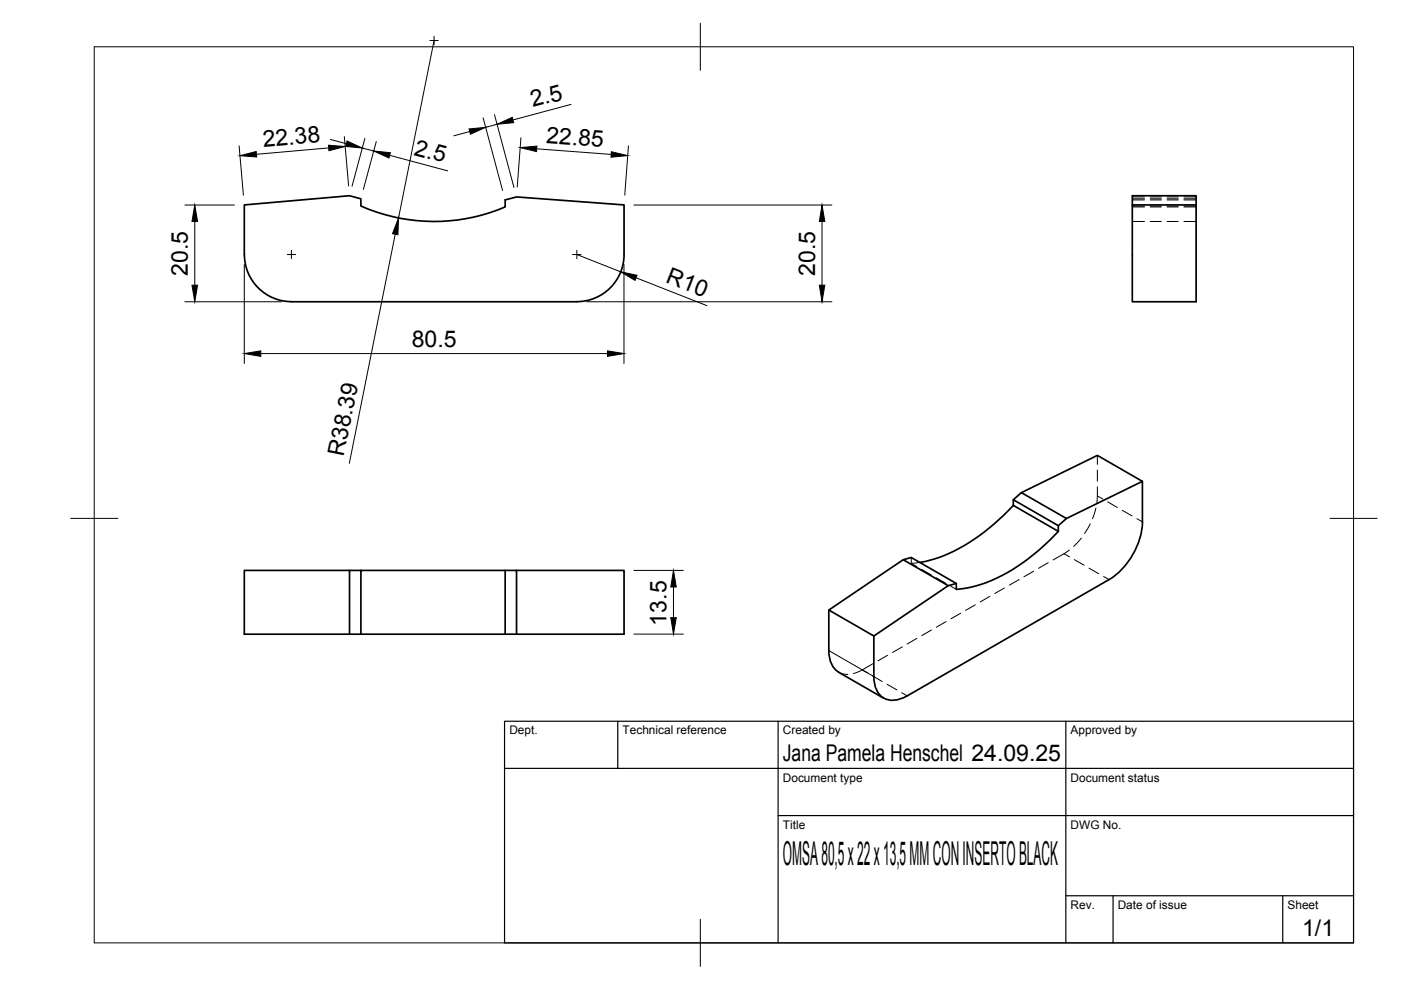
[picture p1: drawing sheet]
<svg xmlns="http://www.w3.org/2000/svg" width="297mm" height="210mm" viewBox="0 0 297 210" stroke-linecap="round" stroke-linejoin="round" font-family="sans-serif">
<!-- layer: Visible -->
<g fill="none" stroke="#000" stroke-width=".36">
<path d="M51.8 54v-10.6l22.3-1.9 2.4 .7v1.5a38.3 38.3 0 0 0 30.6 .2v-1.5l2.4-.6 22.8 1.6v10.6a10 10 0 0 1-10 10M51.8 54a10 10 0 0 0 10 10h60.5M240.1 43.4v-1.9h13.5v22.5h-13.5v-20.6h13.5M191.5 118.7l-15.8 10.6 9.6 5.5M214.8 107.2l9.6 5.5a39.6 39.6 0 0 1-17.5 11.5l-2.1 .5-2 .3v-1.3l-9.6-5.5-1.7 .5 9.5 5.5M214.8 107.2a39.5 39.5 0 0 1-17.8 11.6l-2 .4M214.8 106v1.2M224.4 111.5v1.2M226.1 109.9l-9.5-5.4-1.8 1.5 9.6 5.5M242.2 110.7v-8.6l-16.1 7.8-1.7 1.6M242.2 102.1l-9.5-5.5-16.1 7.9M242.2 110.6a15.6 15.6 0 0 1-7 12.3l-42.9 24.6"/>
<path d="M74.1 120.9h-22.3v13.6h24.7v-13.6h30.6M76.5 134.5h30.6M76.5 120.9h-2.4v13.6M107.1 134.5v-13.6h2.4v13.6M109.5 120.9h22.8v13.6h-25.2M175.7 129.3v8.6a5 5 0 0 0 2.1 4.6M202.8 123.7l-1.8 .5-15.7 10.6v8.6a4.6 4.6 0 0 0 3.2 5 5.8 5.8 0 0 0 3.9-.9M177.8 142.5l9.5 5.5"/>
</g>
<!-- layer: Hidden -->
<g fill="none" stroke="#000" stroke-width=".21">
<path d="M240.1 43.9h2.6M240.1 43.7h2.6M240.1 42.2h2.6M240.1 41.8h2.6M240.1 42.4h2.6M240.1 47h2.6M243.9 43.9h2.3M243.9 43.7h2.3M243.9 42.2h2.3M243.9 41.8h2.3M243.9 42.4h2.3M243.9 47h2.3"/>
<path d="M247.4 43.9h2.4M247.4 43.7h2.4M247.4 42.2h2.4M247.4 41.8h2.4M247.4 42.4h2.4M247.4 47h2.4M251 43.9h2.6M251 43.7h2.6M251 42.2h2.6M251 41.8h2.6M251 42.4h2.6M251 47h2.6"/>
<path d="M232.7 96.6v1.9M232.7 99.7v2.3M193.2 118.2v1.3l1.2 .6M195 119.2l-1.8 .3M222.2 119.3l-2 1.2M226.7 116.6l-3.4 2.1M229.3 114.1l-1.7 1.7M231.1 111.1l-1.1 2M232.3 107.7l-.7 2.3M232.7 103.2l-.1 3.3M188.2 138.9l-2.1 1.2M191.3 137.2l-2.1 1.1"/>
<path d="M194.4 135.4l-2.1 1.2M195.4 120.7l2.1 1.2M197.5 133.6l-2.1 1.2M198.5 122.5l2.1 1.2M200.6 131.8l-2.1 1.2M201.6 124.3l1.2 .7M203.7 130l-2.1 1.2M206.8 128.2l-2.1 1.2M209.9 126.4l-2.1 1.2M213 124.7l-2.1 1.1M216.1 122.9l-2.1 1.2M219.2 121.1l-2.1 1.2"/>
<path d="M177.8 142.5l1 .4 1 .1M185.1 140.7a14.4 14.4 0 0 1-4.1 2.1h-.1"/>
</g>
<!-- layer: Visible Narrow -->
<path d="M175.7 137.9l9.6 5.5" fill="none" stroke="#000" stroke-width=".21"/>
<!-- layer: Hidden Narrow -->
<path d="M225.6 117.4l1.2 .7M227.8 118.7l2 1.1M232.7 105.1l1.1 .7M234.8 106.4l2.1 1.2M238 108.2l2 1.2M241 110l1.2 .7M230.9 120.5l2 1.1M234 122.2l1.1 .7M182.8 142l1.2 .7M185 143.3l2 1.2M188.1 145.1l2.1 1.2M191.2 146.9l1.1 .6" fill="none" stroke="#000" stroke-width=".21"/>
<!-- layer: BORDER -->
<path d="M20 9.9h267v190h-267zM148.5 4.9v10M15 109.9h10M282 109.9h10M148.5 194.9v10" fill="none" stroke="#000" stroke-width=".21"/>
<!-- layer: TITLEBLOCK -->
<path d="M107 152.9h180v47h-180zM131 152.9v10M165 152.9v47M226 152.9v47M107 162.9h180M165 172.9h122M226 189.9h61M236 189.9v10M272 189.9v10" fill="none" stroke="#000" stroke-width=".25"/>
<!-- layer: Smart Centers -->
<path d="M91.1 8.6h1.8M92 7.7v1.8M60.9 54h1.8M61.8 53.1v1.8M121.4 54h1.8M122.3 53.1v1.8" fill="none" stroke="#000" stroke-width=".21"/>
<!-- layer: FD_Dimensions -->
<g fill="none" stroke="#000" stroke-width=".21">
<path d="M92 8.6l-7.5 37.6M50.7 30.9l.9 10.5M69.7 31.4l-15.3 1.3M70 29.6l3.4 .9M73 29l.9 10.4M76.8 31.4l2.4 .6M77.4 29.4l-2.8 10.1M79.8 30l-2.8 10.1M82.6 32.9l12.3 3.3M99.6 27.9l-3.4 .9M102.4 25l4.2 15.4M104.8 24.3l4.2 15.4"/>
<path d="M105.4 26.3l-2.4 .7M110.4 29.2l-.7 10.5M113.8 31.6l15.8 1.1M121.1 22.1l-12.3 3.3M133.2 30.9l-.7 10.5M39.2 43.5h10.5M41.3 47v13.5M51.8 56.1v21M83.8 49.6l-9.7 48.6M122.3 54l9.3 3.6M132.3 56.1v21M134.4 43.5h42"/>
<path d="M134.9 58.9l15 5.9M174.3 47v13.5M39.2 64h20.5M55.3 75h73.5M124.4 64h52M134.4 120.9h10.5M134.4 134.4h10.5M142.8 124.5v6.5"/>
</g>
<g fill="#000" stroke="#000" stroke-width=".21">
<path d="M50.9 33l3.4-.9 .1 1.2zM69.6 30.8l3.6 .3-3.5 .9zM73.6 29.9l3.2 1.5-3.5-.4zM79.2 32l3.6 .4-.3 1.1zM99.4 27.3l3.6-.3-3.3 1.5zM105.4 26.3l3.2-1.4 .3 1.1zM110.3 31.3l3.5-.3-.1 1.1zM129.6 32.2l3.5 .8-3.6 .3zM41.3 43.5l.6 3.5h-1.2zM84.5 46.2l-.1 3.6-1.2-.3zM131.6 57.6l3.5 .8-.5 1.1zM174.3 43.5l.6 3.5h-1.2z"/>
<path d="M40.7 60.5h1.2l-.6 3.5zM51.8 75l3.5-.6v1.2zM128.8 74.4l3.5 .6-3.5 .6zM173.7 60.5h1.2l-.6 3.5zM142.8 120.9l.6 3.6h-1.2zM142.2 131h1.2l-.6 3.4z"/>
</g>
<text font-size="7" x="166" y="183.4">OMSA 80,5 x 22 x 13,5 MM CON INSERTO BLACK</text>
<g font-size="4.9">
<text x="113" y="22.8" transform="rotate(-15 113 22.8)">2.5</text>
<text x="55.8" y="31.1" transform="rotate(-5 55.8 31.1)">22.38</text>
<text x="87.6" y="32.8" transform="rotate(15 87.6 32.8)">2.5</text>
<text x="115.7" y="30.2" transform="rotate(4 115.7 30.2)">22.85</text>
<text x="39.8" y="58.5" transform="rotate(-90 39.8 58.5)">20.5</text>
<text x="141" y="59.7" transform="rotate(21 141 59.7)">R10</text>
<text x="172.8" y="58.5" transform="rotate(-90 172.8 58.5)">20.5</text>
<text x="87.3" y="73.5">80.5</text>
<text x="72.8" y="97" transform="rotate(-79 72.8 97)">R38.39</text>
<text x="141.3" y="132.6" transform="rotate(-90 141.3 132.6)">13.5</text>
<text x="166" y="161.4">Jana Pamela Henschel 24.09.25</text>
<text x="276.1" y="198.6">1/1</text>
</g>
<g font-size="2.5">
<text x="108" y="155.7">Dept.</text>
<text x="132" y="155.7">Technical reference</text>
<text x="166" y="155.7">Created by</text>
<text x="227" y="155.7">Approved by</text>
<text x="166" y="165.7">Document type</text>
<text x="227" y="165.7">Document status</text>
<text x="166" y="175.7">Title</text>
<text x="227" y="175.7">DWG No.</text>
<text x="227" y="192.7">Rev.</text>
<text x="237" y="192.7">Date of issue</text>
<text x="273" y="192.7">Sheet</text>
</g>
</svg>
